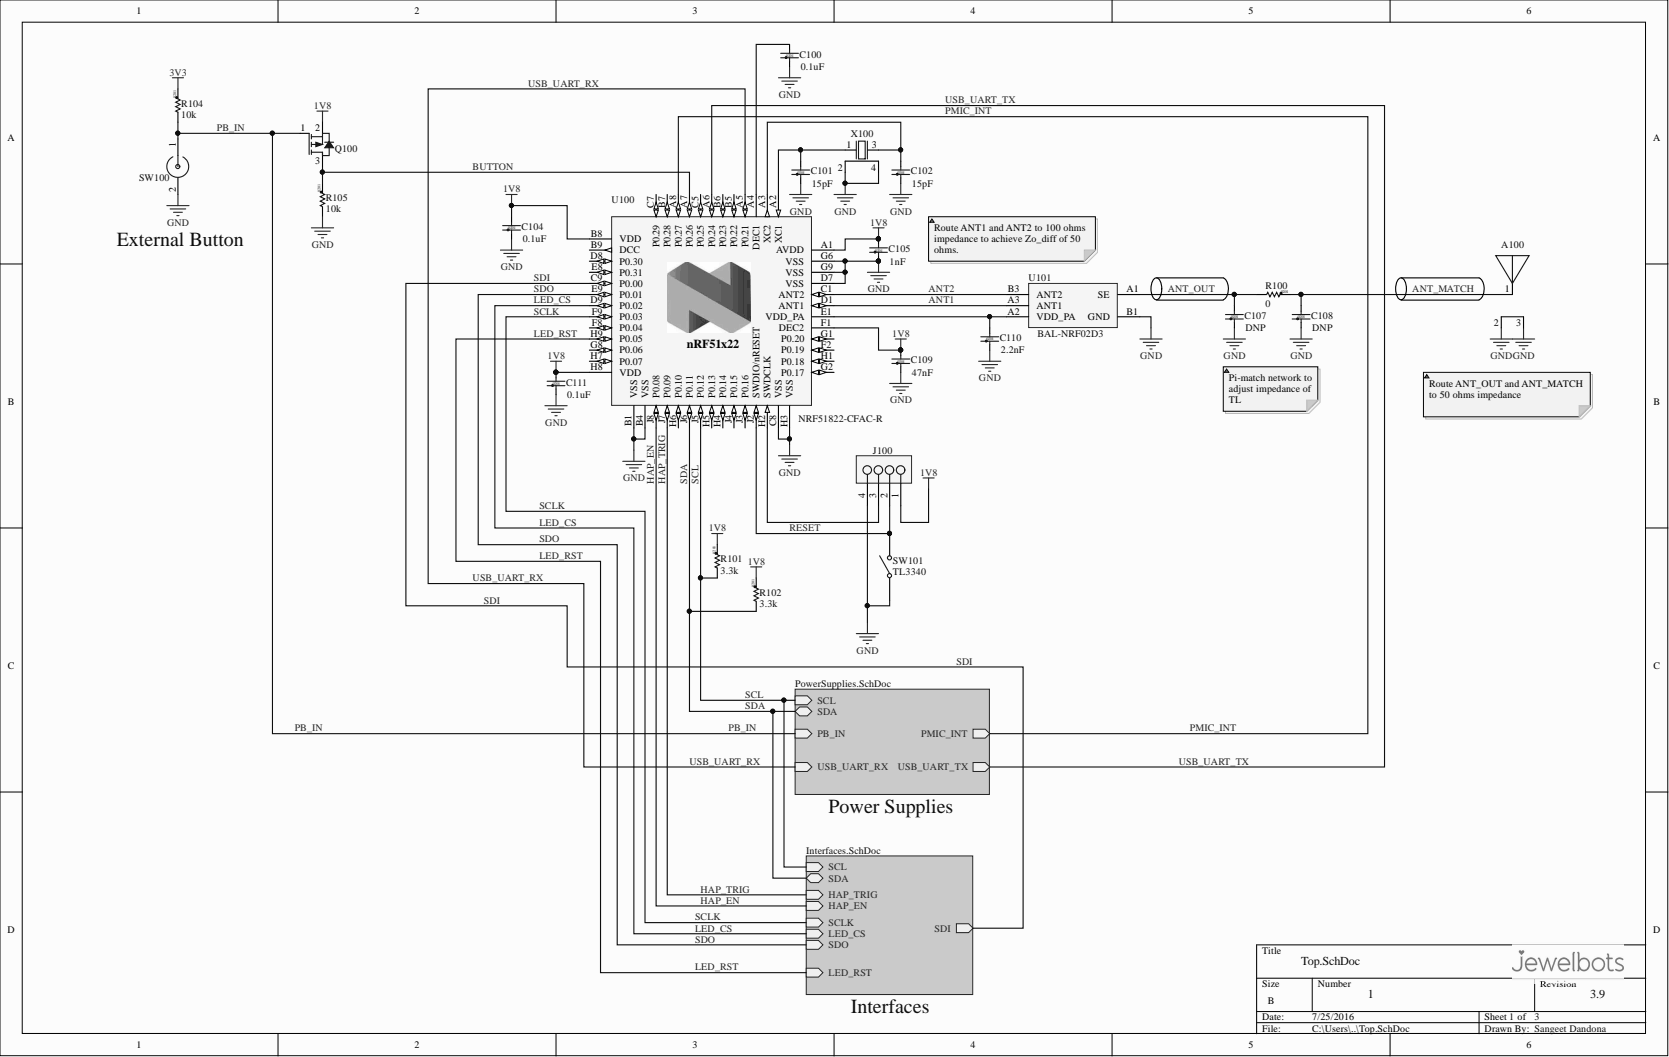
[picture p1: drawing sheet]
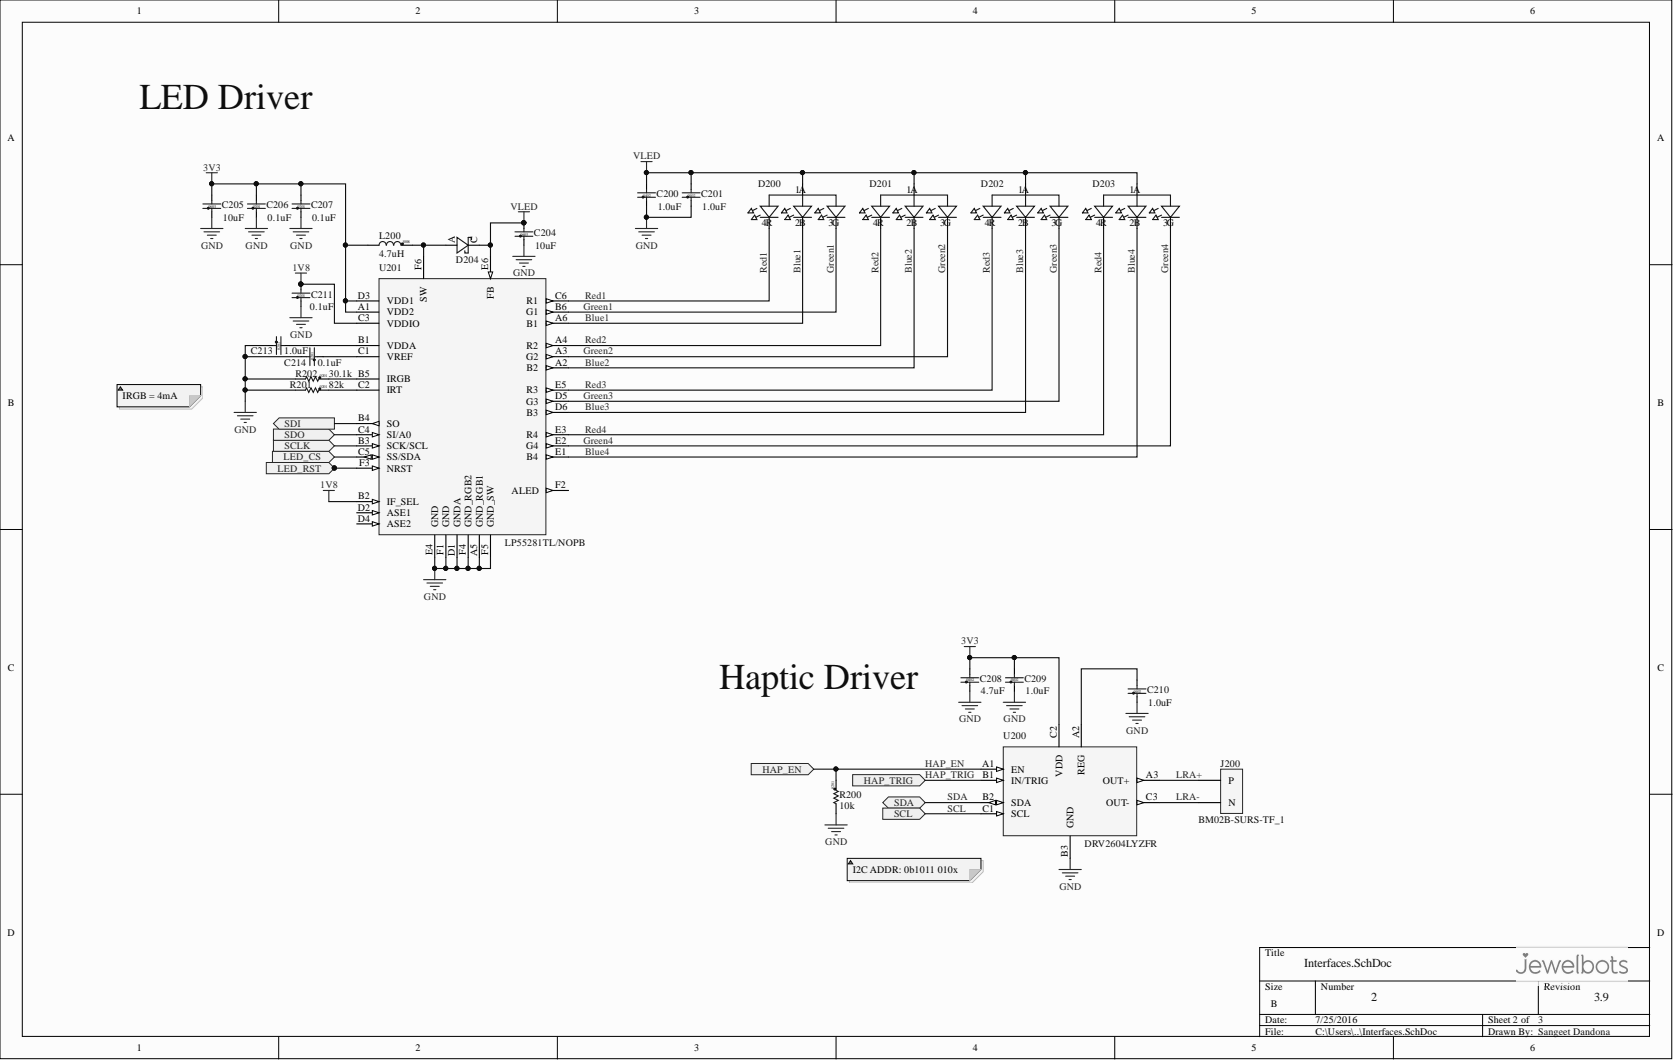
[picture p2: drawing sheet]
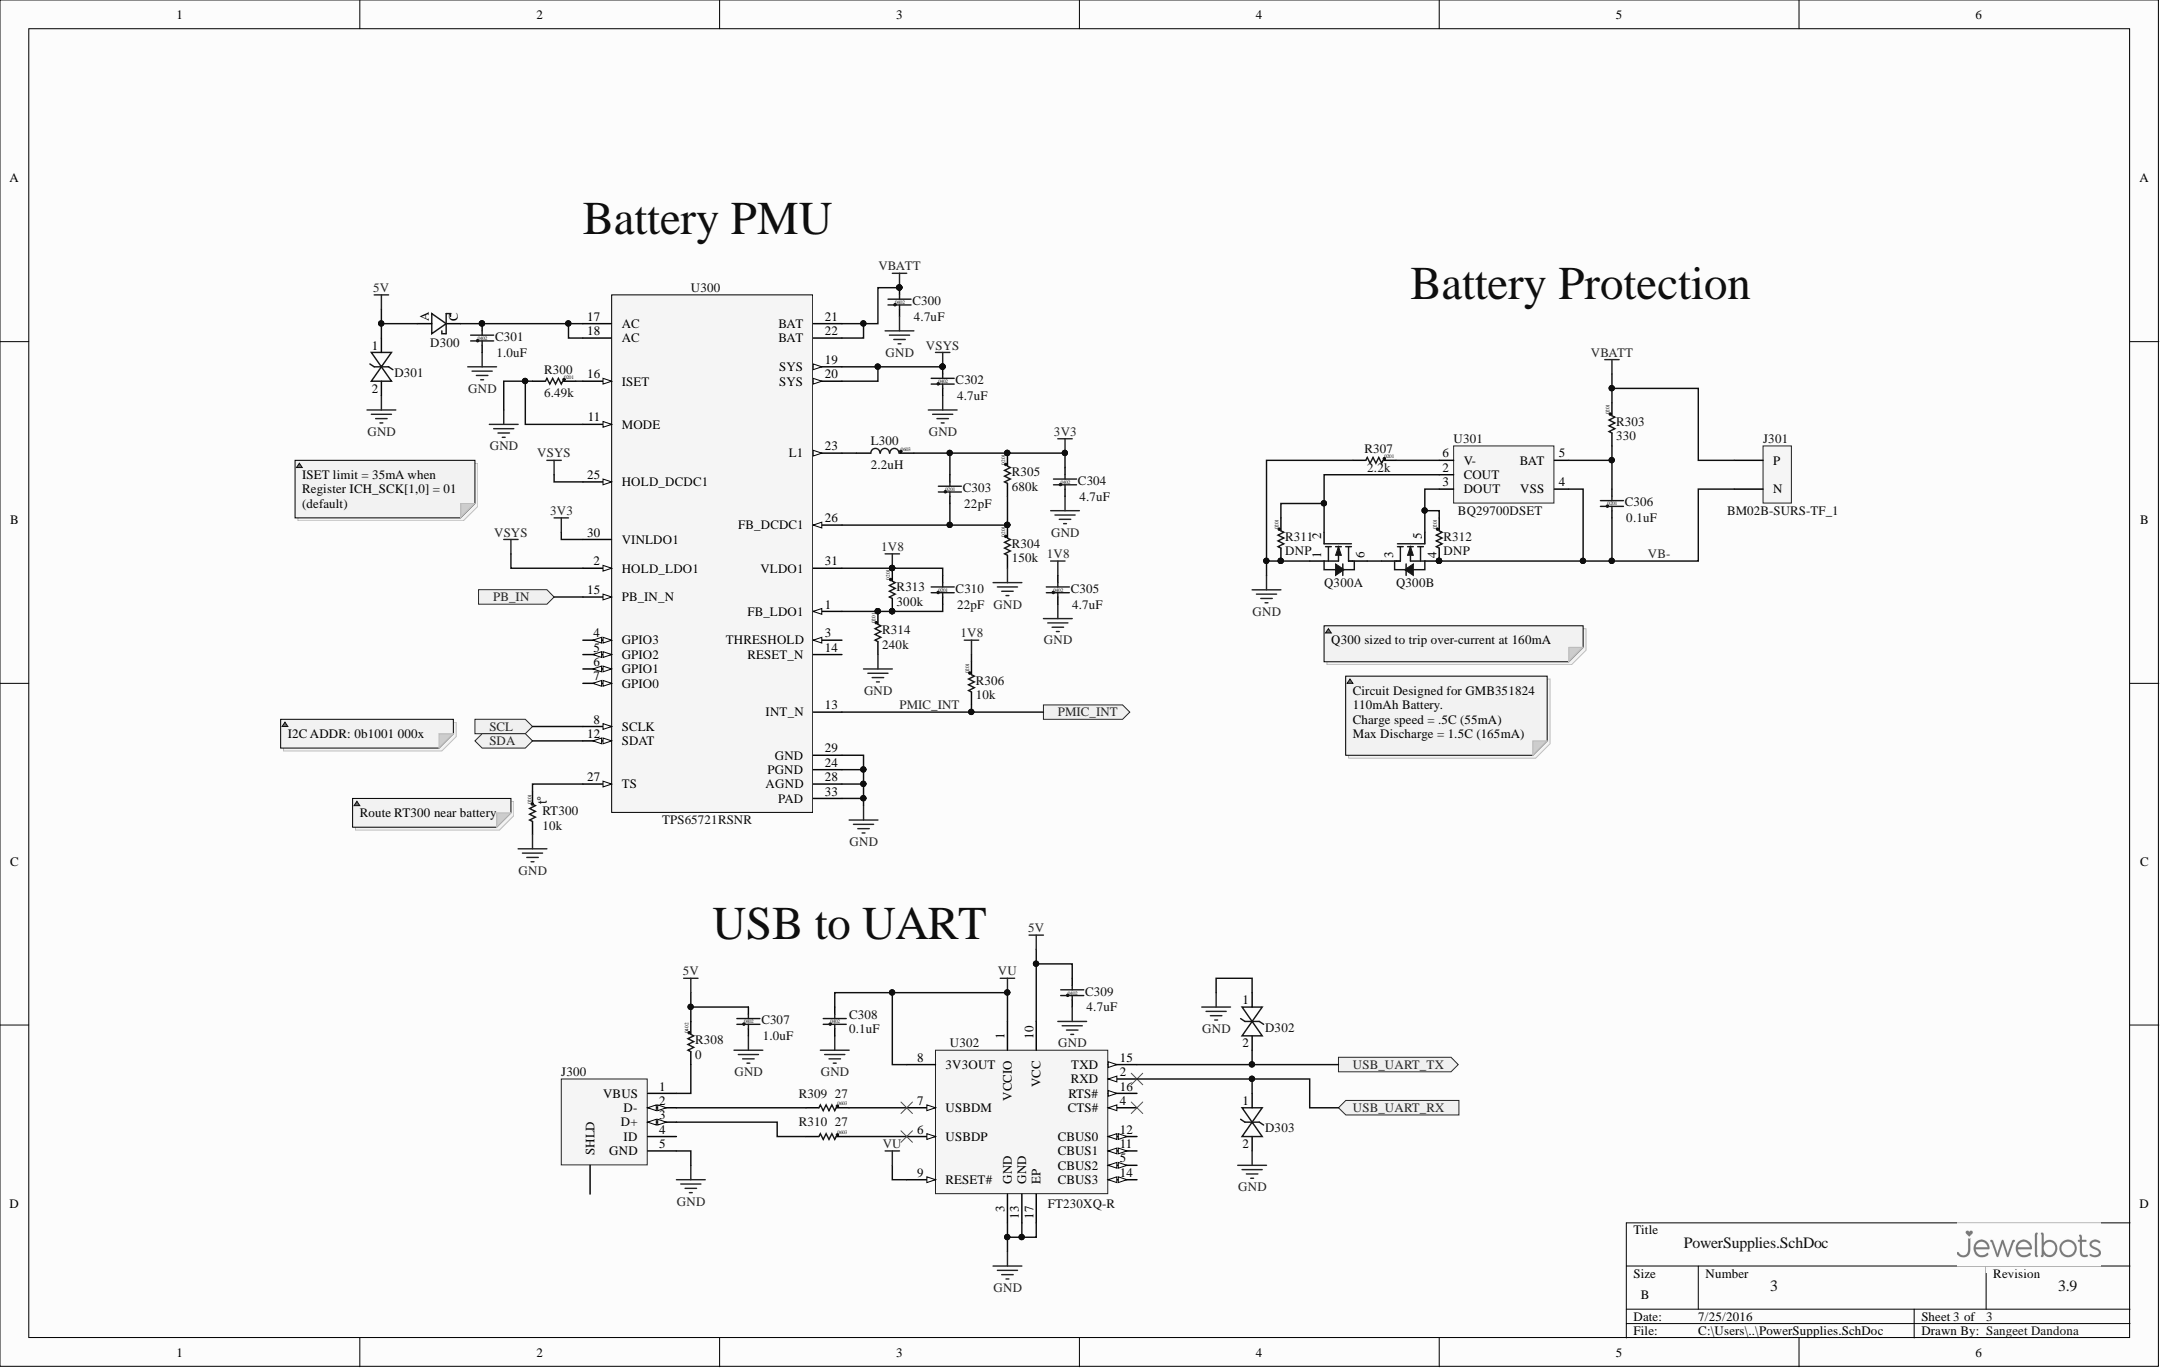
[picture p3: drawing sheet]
# Altium project JWB-001.PrjPcb
3 sheets, 83 parts. Net scope: hierarchical (ports join the sheet entries above them; power ports are global).
Board file: JWB-001.PcbDoc
Sheets:
  Top.SchDoc
    Interfaces = Interfaces.SchDoc
    Power Supplies = PowerSupplies.SchDoc

## Sheet Top.SchDoc
size B; DocumentNumber: 1; SheetNumber: 1; SheetTotal: 3; PageSetup: Record=PageOptions¦CenterHorizontal=True¦CenterVertical=True¦PrintScale=1.00¦XCorrection=1.00¦YCorrection=1.00¦PrintKind=1¦BorderSize=5000000¦LeftOffset=0¦BottomOffset=0¦Orientation=2¦PaperLength=1000¦PaperWidth=1000¦Scale=100¦PaperSource=257¦PrintQuality=-3¦MediaType=1¦DitherType=10¦PrintScaleMode=0¦PaperKind=Letter¦PaperIndex=1

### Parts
A100  (no value)  [2450AT07A0100]
C100  value 0.1uF  Size: 0201  [Cap 0201 HD]
C101  value 15pF  Size: 0201  [Cap 0201 HD]
C102  value 15pF  Size: 0201  [Cap 0201 HD]
C104  value 0.1uF  Size: 0201  [Cap 0201 HD]
C105  value 1nF  Size: 0201  [Cap 0201 HD]
C107  value DNP  Size: 0201  [Cap 0201 HD]
C108  value DNP  Size: 0201  [Cap 0201 HD]
C109  value 47nF  Size: 0201  [Cap 0201 HD]
C110  value 2.2nF  Size: 0201  [Cap 0201 HD]
C111  value 0.1uF  Size: 0201  [Cap 0201 HD]
J100  (no value)  [TP10R_1.27P-4Pin]
Q100  (no value)  [SOT-723]
R100  value 0  Size: 0201  [RES 0201 HD]
R101  value 3.3k  Size: 0201  [RES 0201 HD]
R102  value 3.3k  Size: 0201  [RES 0201 HD]
R104  value 10k  Size: 0201  [RES 0201 HD]
R105  value 10k  Size: 0201  [RES 0201 HD]
SW100  (no value)  [GX05170]
SW101  TL3340  [TL3340]
U100  MFPN: NRF51822-CFAC-R  [CFAC_WLCSP]
U101  (no value)  [BGA0.4P2x3-5Pin]
X100  (no value)  [XTAL_ABM11-16]

### Sub-sheets
Interfaces = Interfaces.SchDoc: SDA (bidir), SCL (in), SDO (in), ~{LED_CS} (in), ~{LED_RST} (in), SCLK (in), HAP_EN (in), HAP_TRIG (in), SDI (out)
Power Supplies = PowerSupplies.SchDoc: SCL (in), SDA (bidir), PMIC_INT (out), ~{PB_IN} (in), USB_UART_RX (in), USB_UART_TX (out)

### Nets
1V8: C104.1 C105.1 C109.1 C111.1 J100.1 Q100.2(S) R101.2 R102.2 U100.A1(AVDD) U100.B8(VDD) U100.F1(DEC2) U100.H8(VDD)
3V3: R104.2
GND: A100.2 A100.3 C100.2 C101.2 C102.2 C104.2 C105.2 C107.2 C108.2 C109.2 C110.2 C111.2 J100.4 R105.1 SW100.2 SW101.1(COMMON) U100.B1(VSS) U100.B4(VSS) U100.C8(VSS) U100.D7(VSS) U100.G3(N.C.) U100.G4(N.C.) U100.G6(VSS) U100.G9(VSS) U100.H3(VSS) U101.B1(GND) X100.2 X100.4
~{LED_CS}: U100.D9(P0.02) ; sheet Interfaces/~{LED_CS}
~{LED_RST}: U100.H9(P0.05) ; sheet Interfaces/~{LED_RST}
~{PB_IN}: Q100.1(G) R104.1 SW100.1 ; sheet Power Supplies/~{PB_IN}
~{RESET}: J100.2 SW101.2(NO) U100.J2(SWDIO/nRESET)
ANT1: U100.D1(ANT1) U101.A3(ANT1)
ANT2: U100.C1(ANT2) U101.B3(ANT2)
ANT_MATCH: A100.1 C108.1 R100.2
ANT_OUT: C107.1 R100.1 U101.A1(SE)
BUTTON: Q100.3(D) R105.2 U100.A7(P0.26)
HAP_EN: U100.J8(P0.08) ; sheet Interfaces/HAP_EN
HAP_TRIG: U100.J7(P0.09) ; sheet Interfaces/HAP_TRIG
PMIC_INT: U100.A8(P0.27) ; sheet Power Supplies/PMIC_INT
SCL: R101.1 U100.J5(P0.12) ; sheet Interfaces/SCL, sheet Power Supplies/SCL
SCLK: U100.F9(P0.03) ; sheet Interfaces/SCLK
SDA: R102.1 U100.J6(P0.11) ; sheet Interfaces/SDA, sheet Power Supplies/SDA
SDI: U100.C9(P0.00) ; sheet Interfaces/SDI
SDO: U100.E9(P0.01) ; sheet Interfaces/SDO
USB_UART_RX: U100.A5(P0.21) ; sheet Power Supplies/USB_UART_RX
USB_UART_TX: U100.A6(P0.24) ; sheet Power Supplies/USB_UART_TX
NetC100_1: C100.1 U100.A4(DEC1)
NetC101_1: C101.1 U100.A2(XC1) X100.1
NetC102_1: C102.1 U100.A3(XC2) X100.3
NetC110_1: C110.1 U100.E1(VDD_PA) U101.A2(VDD_PA)
NetJ100_3: J100.3 U100.H2(SWDCLK)

Not connected (* = marked no-connect by the designer): U100 B5(P0.22) B6(P0.23) B7(P0.28) B9(DCC) C5(P0.25) C6(N.C.) C7(P0.29) D8(P0.30) E2(N.C.) E3(N.C.) E7(N.C.) E8(P0.31) F2(P0.19) F3(N.C.) F7(N.C.) F8(P0.04) G1(P0.20) G2(P0.17) G5(N.C.) G7(N.C.) G8(P0.06) H1(P0.18) H4(P0.14) H5(P0.13) H6(P0.10) H7(P0.07) J3(P0.16) J4(P0.15)

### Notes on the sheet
- External Button
- Route ANT1 and ANT2 to 100 ohms impedance to achieve Zo_diff of 50 ohms.
- Pi-match network to adjust impedance of TL
- Route ANT_OUT and ANT_MATCH to 50 ohms impedance
- 3.9
- Sangeet Dandona

## Sheet Interfaces.SchDoc
size B; DocumentNumber: 2; Revision: 3.0; SheetNumber: 2; SheetTotal: 3

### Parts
C200  value 1.0uF  Size: 0402  [Cap 0402 HD]
C201  value 1.0uF  Size: 0402  [Cap 0402 HD]
C204  value 10uF  Size: 0603  [Cap 0603]
C205  value 10uF  Size: 0603  [Cap 0603]
C206  value 0.1uF  Size: 0201  [Cap 0201 HD]
C207  value 0.1uF  Size: 0201  [Cap 0201 HD]
C208  value 4.7uF  Size: 0402  [Cap 0402 HD]
C209  value 1.0uF  Size: 0402  [Cap 0402 HD]
C210  value 1.0uF  Size: 0402  [Cap 0402 HD]
C211  value 0.1uF  Size: 0201  [Cap 0201 HD]
C213  value 1.0uF  Size: 0201  [Cap 0201 HD]
C214  value 0.1uF  Size: 0201  [Cap 0201 HD]
D200  (no value)  [4-PLCC]
D201  (no value)  [4-PLCC]
D202  (no value)  [4-PLCC]
D203  (no value)  [4-PLCC]
D204  (no value)  [SOD-123F_U]
J200  BM02B-SURS-TF_1  [BM02B-SURS-TF]
L200  value 4.7uH  Size: 1008  [IND 1008]
R200  value 10k  Size: 0201  [RES 0201 HD]
R201  value 82k  Size: 0201  [RES 0201 HD]
R202  value 30.1k  Size: 0201  [RES 0201 HD]
U200  MFPN: DRV2604LYZFR  [BGA0.5P3x3-9Pin]
U201  MFPN: LP55281TL/NOPB  [BGA0.5P6x6-36Pin]

### Ports
HAP_EN (in), HAP_TRIG (in), SCL (in), SCLK (in), SDA (bidir), SDI (out), SDO (in), ~{LED_CS} (in), ~{LED_RST} (in)

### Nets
1V8: C211.1 U201.B2(IF_SEL) U201.C3(VDDIO)
3V3: C205.1 C206.1 C207.1 C208.1 C209.1 L200.1 U200.C2(VDD) U201.A1(VDD2) U201.D3(VDD1)
GND: C200.2 C201.2 C204.2 C205.2 C206.2 C207.2 C208.2 C209.2 C210.2 C211.2 C213.2 C214.1 R200.1 R201.1 R202.1 U200.B3(GND) U201.A5(GND_RGB1) U201.D1(GNDA) U201.E4(GND) U201.F1(GND) U201.F4(GND_RGB2) U201.F5(GND_SW)
VLED: C200.1 C201.1 C204.1 D200.1(A) D201.1(A) D202.1(A) D203.1(A) D204.C U201.E6(FB)
~{LED_CS}: U201.C5(SS/SDA) ; port ~{LED_CS}
~{LED_RST}: U201.F3(NRST) ; port ~{LED_RST}
Blue1: D200.2(B) U201.A6(B1)
Blue2: D201.2(B) U201.A2(B2)
Blue3: D202.2(B) U201.D6(B3)
Blue4: D203.2(B) U201.E1(B4)
Green1: D200.3(G) U201.B6(G1)
Green2: D201.3(G) U201.A3(G2)
Green3: D202.3(G) U201.D5(G3)
Green4: D203.3(G) U201.E2(G4)
HAP_EN: R200.2 U200.A1(EN) ; port HAP_EN
HAP_TRIG: U200.B1(IN/TRIG) ; port HAP_TRIG
LRA+: J200.1(P) U200.A3(OUT+)
LRA-: J200.2(N) U200.C3(OUT-)
Red1: D200.4(R) U201.C6(R1)
Red2: D201.4(R) U201.A4(R2)
Red3: D202.4(R) U201.E5(R3)
Red4: D203.4(R) U201.E3(R4)
SCL: U200.C1(SCL) ; port SCL
SCLK: U201.B3(SCK/SCL) ; port SCLK
SDA: U200.B2(SDA) ; port SDA
SDI: U201.B4(SO) ; port SDI
SDO: U201.C4(SI/A0) ; port SDO
NetC210_1: C210.1 U200.A2(REG)
NetC213_1: C213.1 U201.B1(VDDA)
NetC214_2: C214.2 U201.C1(VREF)
NetD204_A: D204.A L200.2 U201.F6(SW)
NetR201_2: R201.2 U201.C2(IRT)
NetR202_2: R202.2 U201.B5(IRGB)

Not connected (* = marked no-connect by the designer): U201 D2(ASE1) D4(ASE2) F2(ALED)

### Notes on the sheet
- LED Driver
- IRGB = 4mA
- (near C208) Haptic Driver
- (near U200) I2C ADDR: 0b1011 010x
- 3.9
- Sangeet Dandona

## Sheet PowerSupplies.SchDoc
size B; DocumentNumber: 3; Revision: 3.0; SheetNumber: 3; SheetTotal: 3

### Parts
C300  value 4.7uF  Size: 0402  [Cap 0402 HD]
C301  value 1.0uF  Size: 0402  [Cap 0402 HD]
C302  value 4.7uF  Size: 0402  [Cap 0402 HD]
C303  value 22pF  Size: 0201  [Cap 0201 HD]
C304  value 4.7uF  Size: 0402  [Cap 0402 HD]
C305  value 4.7uF  Size: 0402  [Cap 0402 HD]
C306  value 0.1uF  Size: 0201  [Cap 0201 HD]
C307  value 1.0uF  Size: 0402  [Cap 0402 HD]
C308  value 0.1uF  Size: 0402  [Cap 0402 HD]
C309  value 4.7uF  Size: 0402  [Cap 0402 HD]
C310  value 22pF  Size: 0201  [Cap 0201 HD]
D300  (no value)  [Diode 0603 HD]
D301  (no value)  [CAP 0402 HD]
D302  (no value)  [CAP 0402 HD]
D303  (no value)  [CAP 0402 HD]
J300  (no value)  [USB_Micro_RA_W-TABS]
J301  BM02B-SURS-TF_1  [BM02B-SURS-TF]
L300  value 2.2uH  Size: 0603  [IND 0603]
Q300  (no value)  [SC70-6]  (parts A,B of 2)
R300  value 6.49k  Size: 0201  [RES 0201 HD]
R303  value 330  Size: 0201  [RES 0201 HD]
R304  value 150k  Size: 0201  [RES 0201 HD]
R305  value 680k  Size: 0201  [RES 0201 HD]
R306  value 10k  Size: 0201  [RES 0201 HD]
R307  value 2.2k  Size: 0201  [RES 0201 HD]
R308  value 0  Size: 0402  [RES 0402]
R309  value 27  Size: 0603  [RES 0603 HD]
R310  value 27  Size: 0603  [RES 0603 HD]
R311  value DNP  Size: 0201  [RES 0201 HD]
R312  value DNP  Size: 0201  [RES 0201 HD]
R313  value 300k  Size: 0201  [RES 0201 HD]
R314  value 240k  Size: 0201  [RES 0201 HD]
RT300  value 10k  Size: 0201  [RES 0201 HD]  (hidden comment: Res Thermal)
U300  TPS65721RSNR  [32-QFN (4x4)]
U301  MFPN: BQ29700DSET  [SON0.5P-6Pin]
U302  MFPN: FT230XQ-R  [QFN0.65P4x4-16Pin_W-Pad]

### Ports
PMIC_INT (out), SCL (in), SDA (bidir), USB_UART_RX (in), USB_UART_TX (out), ~{PB_IN} (in)

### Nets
1V8: C305.1 C310.1 R306.2 R313.2 U300.31(VLDO1)
3V3: C303.1 C304.1 L300.2 R305.2 U300.30(VINLDO1)
5V: C307.1 C309.1 D300.A D301.1 R308.2 U302.10(VCC)
GND: C300.2 C301.2 C302.2 C304.2 C305.2 C307.2 C308.2 C309.2 D301.2 D302.1 D303.2 J300.5(GND) Q300.1(S1) R300.1 R304.1 R307.1 R311.1 R314.1 RT300.2 U300.11(MODE) U300.24(PGND) U300.28(AGND) U300.29(GND) U300.33(PAD) U302.3(GND) U302.13(GND) U302.17(EP)
VBATT: C300.1 J301.1(P) R303.2 U300.21(BAT) U300.22(BAT)
VSYS: C302.1 U300.2(HOLD_LDO1) U300.19(SYS) U300.20(SYS) U300.25(HOLD_DCDC1)
VU: C308.1 U302.1(VCCIO) U302.8(3V3OUT) U302.9(RESET#)
~{PB_IN}: U300.15(PB_IN_N) ; port ~{PB_IN}
PMIC_INT: R306.1 U300.13(INT_N) ; port PMIC_INT
SCL: U300.8(SCLK) ; port SCL
SDA: U300.12(SDAT) ; port SDA
USB_UART_RX: D303.1 U302.2(RXD) ; port USB_UART_RX
USB_UART_TX: D302.2 U302.15(TXD) ; port USB_UART_TX
VB-: C306.2 J301.2(N) Q300.4(S2) R312.1 U301.4(VSS)
NetC301_1: C301.1 D300.C U300.17(AC) U300.18(AC)
NetC303_2: C303.2 R304.2 R305.1 U300.26(FB_DCDC1)
NetC306_1: C306.1 R303.1 U301.5(BAT)
NetC310_2: C310.2 R313.1 R314.2 U300.1(FB_LDO1)
NetJ300_1: J300.1(VBUS) R308.1
NetJ300_2: J300.2(D-) R309.1
NetJ300_3: J300.3(D+) R310.1
NetL300_1: L300.1 U300.23(L1)
NetQ300_2: Q300.2(G1) R311.2 U301.2(COUT)
NetQ300_3: Q300.3(D2) Q300.6(D1)
NetQ300_5: Q300.5(G2) R312.2 U301.3(DOUT)
NetR300_2: R300.2 U300.16(ISET)
NetR307_2: R307.2 U301.6(V-)
NetR309_2: R309.2 U302.7(USBDM)
NetR310_2: R310.2 U302.6(USBDP)
NetRT300_1: RT300.1 U300.27(TS)

Not connected (* = marked no-connect by the designer): J300 4(ID) 6(SHLD); U300 3(THRESHOLD) 4(GPIO3) 5(GPIO2) 6(GPIO1) 7(GPIO0) 14(RESET_N); U301 1(NC); U302 4(CTS#)* 5(CBUS2) 11(CBUS1) 12(CBUS0) 14(CBUS3) 16(RTS#)

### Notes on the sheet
- Battery PMU
- Battery Protection
- ISET limit = 35mA when
  Register ICH_SCK[1,0] = 01
  (default)
- Q300 sized to trip over-current at 160mA
- I2C ADDR: 0b1001 000x
- (near RT300) Route RT300 near battery
- Circuit Designed for GMB351824
  110mAh Battery.
  Charge speed = .5C (55mA)
  Max Discharge = 1.5C (165mA)
- USB to UART
- 3.9
- Sangeet Dandona

## Nets that join several sheets
1V8: Top (12 pins), Interfaces (C211.1 U201.B2 U201.C3), PowerSupplies (5 pins)
3V3: Top (R104.2), Interfaces (9 pins), PowerSupplies (5 pins)
GND: Top (28 pins), Interfaces (22 pins), PowerSupplies (27 pins)
~{LED_CS}: Top (U100.D9), Interfaces (U201.C5)
~{LED_RST}: Top (U100.H9), Interfaces (U201.F3)
~{PB_IN}: Top (Q100.1 R104.1 SW100.1), PowerSupplies (U300.15)
HAP_EN: Top (U100.J8), Interfaces (R200.2 U200.A1)
HAP_TRIG: Top (U100.J7), Interfaces (U200.B1)
PMIC_INT: Top (U100.A8), PowerSupplies (R306.1 U300.13)
SCL: Top (R101.1 U100.J5), Interfaces (U200.C1), PowerSupplies (U300.8)
SCLK: Top (U100.F9), Interfaces (U201.B3)
SDA: Top (R102.1 U100.J6), Interfaces (U200.B2), PowerSupplies (U300.12)
SDI: Top (U100.C9), Interfaces (U201.B4)
SDO: Top (U100.E9), Interfaces (U201.C4)
USB_UART_RX: Top (U100.A5), PowerSupplies (D303.1 U302.2)
USB_UART_TX: Top (U100.A6), PowerSupplies (D302.2 U302.15)
